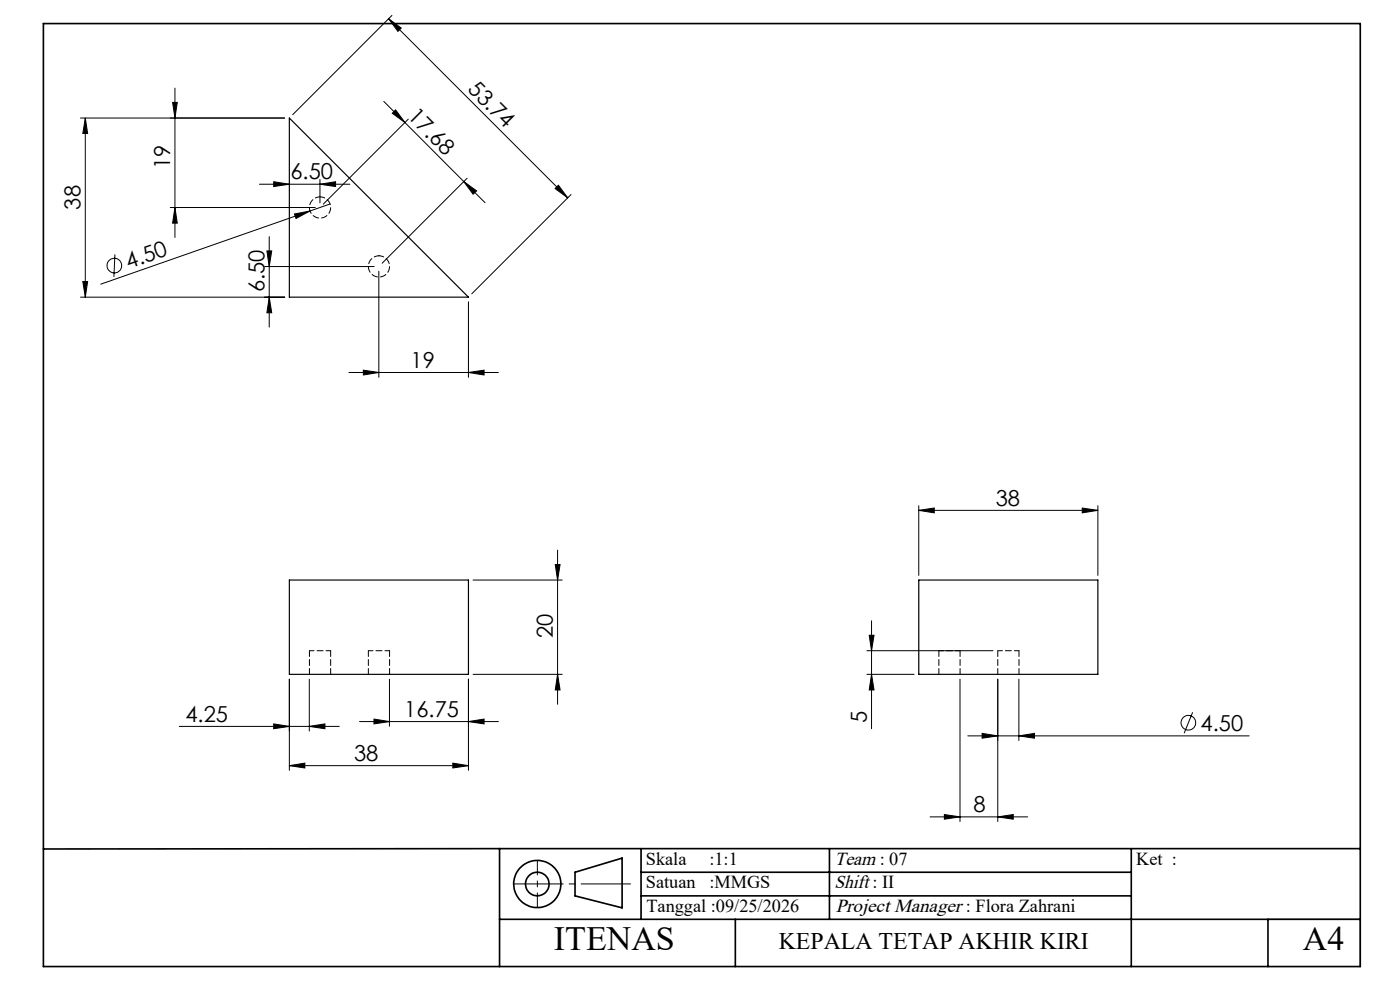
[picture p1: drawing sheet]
<svg xmlns="http://www.w3.org/2000/svg" width="297mm" height="210mm" viewBox="0 0 297 210" stroke-linecap="round" stroke-linejoin="round" font-family="sans-serif">
<g fill="none" stroke="#000" stroke-width=".21">
<path d="M37.1 18.7v31.7M82.4 4l2.7 2-.7 .7zM82.4 4l38 38M83.1 3.3l-21 21M18.1 25l.5 3.3h-1zM18.1 25v38M36.6 21.7h1l-.5 3.3zM55 39.1h19.2M58.1 38.6l3.3 .5-3.3 .5zM60.4 25h-43.3M67.9 39.1l3.3-.5v1zM67.9 38.1v4.9"/>
<path d="M81.4 21.5l4.5 4.5M83.9 23.3l2 2.7-2.7-2zM85.9 26l12.5 12.5M86.6 25.3l-18 18M98.4 38.5l2.7 2-.7 .7zM98.4 38.5l4.5 4.5M99.1 37.8l-18 18M117.8 40l.7-.7 1.9 2.7zM17.6 59.7h1l-.5 3.3zM24.4 54l-.2 4.7M36.1 44h30.8M37.1 44l.5 3.3h-1z"/>
<path d="M56.1 56.5h23.3M56.6 53.2h1l-.5 3.3zM57.1 50.2v19.2M62.5 45.4l3.3-.6-3 1.5zM65.8 44.8l-44.4 15.5M70 43.3l-4.2 1.5M80.4 57.5v22.5M121.1 41.3l-21 21M17.1 63h43.3M57.1 63l.5 3.3h-1zM74 79h31.7M77.1 78.5l3.3 .5-3.3 .5z"/>
<path d="M99.4 79l3.3-.5v1zM99.4 64v16M117.8 119.8h1l-.5 3.2zM118.3 116.7v32.7M194.9 108.3l3.3-.5v1zM194.9 107.3v14.8M194.9 108.3h38M229.6 107.8l3.3 .5-3.3 .5zM232.9 107.3v14.8M100.4 123h18.9M183.9 138h26.7M184.4 134.8h1l-.5 3.2z"/>
<path d="M184.9 131.7v22.9M38 154.1h34M58.1 153.6l3.3 .5-3.3 .5zM61.4 144.1v19.3M65.6 154.1l3.3-.5v1zM65.6 144.1v11M76.3 153.1h29.4M79.3 152.5l3.3 .6-3.3 .5zM82.6 144.1v9.9M99.4 153.1l3.3-.6v1.1zM99.4 144.1v19.3M100.4 143h18.9"/>
<path d="M118.3 143l.5 3.4h-1zM183.9 143h10M184.9 143l.5 3.4h-1zM203.7 144.1v30.2M205.3 156.1h59.7M208.4 155.6l3.3 .5-3.3 .5zM211.7 144.1v30.2M216.1 156.1l3.4-.5v1zM216.1 144.1v13M253 151.1l-1.8 4.4M61.4 162.4l3.3-.5v1zM61.4 162.4h38"/>
<path d="M96.1 161.9l3.3 .5-3.3 .5zM197.3 173.3h20.7M200.3 172.8l3.4 .5-3.4 .5zM211.7 173.3l3.2-.5v1zM269 195h19.6v10h-19.6"/>
<circle cx="24.2" cy="56.3" r="1.56"/>
<circle cx="252.1" cy="153.3" r="1.55"/>
</g>
<g fill="none" stroke="#000" stroke-width=".35">
<path d="M9.2 5h279.4v200h-279.4zM106 180h182.6M106 180v25M106 195h182.6M106 180l-96.8 .1M122 185l10-3v10.6l-10-2.6zM136 180v15M136 185h104M136 190h104M156 195v10M176 180v15M240 180v25"/>
<path d="M269 195v10"/>
<circle cx="114" cy="187.5" r="5"/>
<circle cx="114" cy="187.5" r="2.5"/>
</g>
<path d="M109 187.5h24.8" fill="none" stroke="#000" stroke-width=".21" stroke-dasharray="15.2 1.3 1.3 1.3" stroke-dashoffset="4.8"/>
<path d="M114 182.5v10" fill="none" stroke="#000" stroke-width=".21" stroke-dasharray="15.2 1.3 1.3 1.3" stroke-dashoffset="12.1"/>
<g fill="#000">
<path d="M62.5 45.4l3.3-.6-3 1.5z"/>
<path d="M82.4 4l2.7 2-.7 .7zM117.8 40l.7-.7 1.9 2.7zM83.9 23.3l2 2.7-2.7-2zM98.4 38.5l2.7 2-.7 .7z"/>
<path d="M37.1 44l.5 3.3h-1zM36.6 21.7h1l-.5 3.3zM184.9 143l.5 3.4h-1zM184.4 134.8h1l-.5 3.2z"/>
<path d="M117.8 119.8h1l-.5 3.2zM118.3 143l.5 3.4h-1zM18.1 25l.5 3.3h-1zM17.6 59.7h1l-.5 3.3zM56.6 53.2h1l-.5 3.3zM57.1 63l.5 3.3h-1z"/>
<path d="M65.6 154.1l3.3-.5v1zM58.1 153.6l3.3 .5-3.3 .5zM229.6 107.8l3.3 .5-3.3 .5zM194.9 108.3l3.3-.5v1zM216.1 156.1l3.4-.5v1zM208.4 155.6l3.3 .5-3.3 .5z"/>
<path d="M61.4 162.4l3.3-.5v1zM96.1 161.9l3.3 .5-3.3 .5zM79.3 152.5l3.3 .6-3.3 .5zM99.4 153.1l3.3-.6v1.1zM58.1 38.6l3.3 .5-3.3 .5zM67.9 39.1l3.3-.5v1zM77.1 78.5l3.3 .5-3.3 .5zM99.4 79l3.3-.5v1zM200.3 172.8l3.4 .5-3.4 .5zM211.7 173.3l3.2-.5v1z"/>
</g>
<path d="M61.4 25l38 38h-38zM61.4 123h38v20h-38zM194.9 123h38v20h-38z" fill="none" stroke="#000" stroke-width=".25"/>
<path d="M70.1 138h-4.5M82.6 138h-4.5M203.7 138h-4.5M216.2 138h-4.5" fill="none" stroke="#000" stroke-width=".21" stroke-dasharray="1.3 .6" stroke-dashoffset=".3"/>
<path d="M65.6 138v5M78.1 138v5M199.2 138v5M211.7 138v5M70.1 143v-5M82.6 143v-5M203.7 143v-5M216.2 143v-5" fill="none" stroke="#000" stroke-width=".21" stroke-dasharray="1.3 .6"/>
<path d="M67.9 41.8a2.25 2.25 0 0 1 2 3.3 2.25 2.25 0 0 1-3.8 .2 2.25 2.25 0 0 1 1.5-3.5h.3M80.4 54.3a2.25 2.25 0 0 1 2 3.3 2.25 2.25 0 0 1-3.8 .2 2.25 2.25 0 0 1 1.5-3.5h.3" fill="none" stroke="#000" stroke-width=".21" stroke-dasharray="1.3 .6" stroke-dashoffset=".2"/>
<g font-size="7.2">
<text x="117.5" y="201.6">ITENAS</text>
<text x="276.4" y="201.6">A4</text>
</g>
<text font-size="5" x="165.2" y="201.3">KEPALA TETAP AKHIR KIRI</text>
<g font-size="4.7">
<text x="99" y="19.1" transform="rotate(45 99 19.1)">53.74</text>
<text x="86.3" y="24.9" transform="rotate(45 86.3 24.9)">17.68</text>
<text x="36.1" y="35.9" transform="rotate(-90 36.1 35.9)">19</text>
<text x="61.6" y="38">6.50</text>
<text x="17.1" y="44.5" transform="rotate(-90 17.1 44.5)">38</text>
<text x="27.3" y="57.1" transform="rotate(-19 27.3 57.1)">4.50</text>
<text x="56.1" y="62" transform="rotate(-90 56.1 62)">6.50</text>
<text x="87.1" y="78">19</text>
<text x="211.2" y="107.2">38</text>
<text x="117.3" y="135.3" transform="rotate(-90 117.3 135.3)">20</text>
<text x="39.3" y="153">4.25</text>
<text x="85.8" y="152">16.75</text>
<text x="183.9" y="153.3" transform="rotate(-90 183.9 153.3)">5</text>
<text x="254.7" y="155">4.50</text>
<text x="75.1" y="161.4">38</text>
<text x="206.5" y="172.2">8</text>
</g>
<g font-size="4">
<text x="177" y="183.4">Team : 07</text>
<text x="177" y="188.4">Shift : II</text>
<text x="177.3" y="193.4">Project Manager : Flora Zahrani</text>
</g>
<g font-size="3.9">
<text x="137" y="183.4">Skala</text>
<text x="150.5" y="183.4">:1:1</text>
<text x="241" y="183.4">Ket :</text>
<text x="137" y="188.4">Satuan</text>
<text x="150.5" y="188.4">:MMGS</text>
<text x="137.1" y="193.4">Tanggal :09/25/2026</text>
</g>
</svg>
